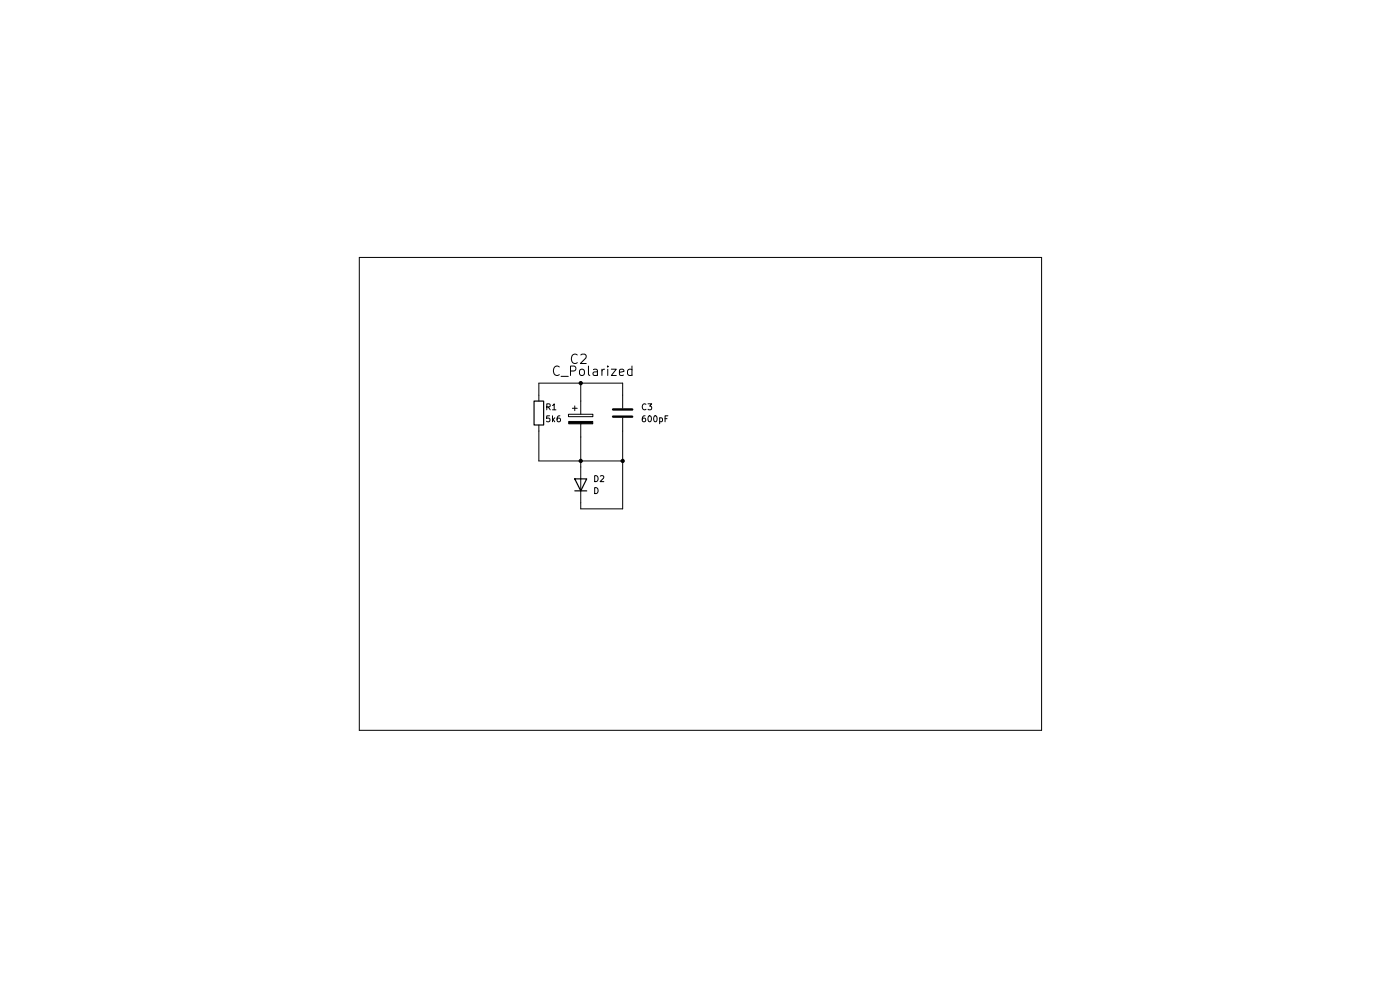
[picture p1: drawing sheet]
(kicad_sch
 (version 20260306)
 (generator "eeschema")
 (generator_version "10.0")
 (paper "A4")
 (title_block
  (company "Nautilus Művek"))
 (lib_symbols
  (symbol "000_Device:C_Polarized"
   (pin_numbers (hide yes))
   (pin_names
    (offset 0.254)) (exclude_from_sim no) (in_bom yes) (on_board yes)
   (in_pos_files yes)
   (duplicate_pin_numbers_are_jumpers no)
   (property "Reference" "C" (at 3.81 2.7941 0) (show_name no) (do_not_autoplace no) (effects (font (size 2 2)) (justify left)))
   (property "Value" "C_Polarized" (at 3.81 -1.0159 0) (show_name no) (do_not_autoplace no) (effects (font (size 2 2)) (justify left)))
   (property "Footprint" "Package_SO:SOIC-8_3.9x4.9mm_P1.27mm" (at 0.9652 -3.81 0) (show_name no) (do_not_autoplace no) (hide yes) (effects (font (size 1.27 1.27))))
   (property "Datasheet" "" (at 0 0 0) (show_name no) (do_not_autoplace no) (hide yes) (effects (font (size 1.27 1.27))))
   (property "Description" "Polarized capacitor" (at 0.762 -5.588 0) (show_name no) (do_not_autoplace no) (hide yes) (effects (font (size 2 2))))
   (symbol "C_Polarized_0_1"
    (rectangle (start -2.608 1.016) (end 2.5704 0.508) (stroke (width 0) (type default)) (fill (type none)))
    (rectangle (start -2.5495 -0.508) (end 2.547 -1.016) (stroke (width 0) (type default)) (fill (type outline)))
    (polyline (pts (xy -1.778 2.286) (xy -0.762 2.286)) (stroke (width 0) (type default)) (fill (type none)))
    (polyline (pts (xy -1.27 2.794) (xy -1.27 1.778)) (stroke (width 0) (type default)) (fill (type none))))
   (symbol "C_Polarized_1_1"
    (pin passive line (at 0 3.81 270) (length 2.794) (name "" (effects (font (size 1.27 1.27)))) (number "1" (effects (font (size 1.27 1.27)))))
    (pin passive line (at 0 -3.81 90) (length 2.794) (name "" (effects (font (size 1.27 1.27)))) (number "2" (effects (font (size 1.27 1.27))))))
   (embedded_fonts no))
  (symbol "000_Small_Device:R"
   (pin_numbers (hide yes))
   (pin_names
    (offset 0)) (exclude_from_sim no) (in_bom yes) (on_board yes)
   (in_pos_files yes)
   (duplicate_pin_numbers_are_jumpers no)
   (property "Reference" "R" (at 2.54 1.2701 0) (show_name no) (do_not_autoplace no) (effects (font (size 1.27 1.27)) (justify left)))
   (property "Value" "R" (at 2.54 -1.2699 0) (show_name no) (do_not_autoplace no) (effects (font (size 1.27 1.27)) (justify left)))
   (property "Footprint" "Package_DIP:DIP-8_W7.62mm" (at -1.778 0 90) (show_name no) (do_not_autoplace no) (hide yes) (effects (font (size 1.27 1.27))))
   (property "Datasheet" "" (at 0 0 0) (show_name no) (do_not_autoplace no) (hide yes) (effects (font (size 1.27 1.27))))
   (property "Description" "Resistor" (at 0 0 0) (show_name no) (do_not_autoplace no) (hide yes) (effects (font (size 1.27 1.27))))
   (symbol "R_0_1"
    (rectangle (start -1.016 2.54) (end 1.016 -2.54) (stroke (width 0.254) (type default)) (fill (type none))))
   (symbol "R_1_1"
    (pin passive line (at 0 3.81 270) (length 1.27) (name "" (effects (font (size 1.27 1.27)))) (number "1" (effects (font (size 1.27 1.27)))))
    (pin passive line (at 0 -3.81 90) (length 1.27) (name "" (effects (font (size 1.27 1.27)))) (number "2" (effects (font (size 1.27 1.27))))))
   (embedded_fonts no))
  (symbol "Device:C"
   (pin_numbers (hide yes))
   (pin_names
    (offset 0.254)) (exclude_from_sim no) (in_bom yes) (on_board yes)
   (in_pos_files yes)
   (duplicate_pin_numbers_are_jumpers no)
   (property "Reference" "C" (at 0.635 2.54 0) (show_name no) (do_not_autoplace no) (effects (font (size 1.27 1.27)) (justify left)))
   (property "Value" "C" (at 0.635 -2.54 0) (show_name no) (do_not_autoplace no) (effects (font (size 1.27 1.27)) (justify left)))
   (property "Footprint" "" (at 0.9652 -3.81 0) (show_name no) (do_not_autoplace no) (hide yes) (effects (font (size 1.27 1.27))))
   (property "Datasheet" "" (at 0 0 0) (show_name no) (do_not_autoplace no) (hide yes) (effects (font (size 1.27 1.27))))
   (property "Description" "Unpolarized capacitor" (at 0 0 0) (show_name no) (do_not_autoplace no) (hide yes) (effects (font (size 1.27 1.27))))
   (symbol "C_0_1"
    (polyline (pts (xy -2.032 0.762) (xy 2.032 0.762)) (stroke (width 0.508) (type default)) (fill (type none)))
    (polyline (pts (xy -2.032 -0.762) (xy 2.032 -0.762)) (stroke (width 0.508) (type default)) (fill (type none))))
   (symbol "C_1_1"
    (pin passive line (at 0 3.81 270) (length 2.794) (name "" (effects (font (size 1.27 1.27)))) (number "1" (effects (font (size 1.27 1.27)))))
    (pin passive line (at 0 -3.81 90) (length 2.794) (name "" (effects (font (size 1.27 1.27)))) (number "2" (effects (font (size 1.27 1.27))))))
   (embedded_fonts no))
  (symbol "Device:D"
   (pin_numbers (hide yes))
   (pin_names
    (offset 1.016) (hide yes)) (exclude_from_sim no) (in_bom yes) (on_board yes)
   (in_pos_files yes)
   (duplicate_pin_numbers_are_jumpers no)
   (property "Reference" "D" (at 0 2.54 0) (show_name no) (do_not_autoplace no) (effects (font (size 1.27 1.27))))
   (property "Value" "D" (at 0 -2.54 0) (show_name no) (do_not_autoplace no) (effects (font (size 1.27 1.27))))
   (property "Footprint" "" (at 0 0 0) (show_name no) (do_not_autoplace no) (hide yes) (effects (font (size 1.27 1.27))))
   (property "Datasheet" "" (at 0 0 0) (show_name no) (do_not_autoplace no) (hide yes) (effects (font (size 1.27 1.27))))
   (property "Description" "Diode" (at 0 0 0) (show_name no) (do_not_autoplace no) (hide yes) (effects (font (size 1.27 1.27))))
   (property "Sim.Device" "D" (at 0 0 0) (show_name no) (do_not_autoplace no) (hide yes) (effects (font (size 1.27 1.27))))
   (property "Sim.Pins" "1=K 2=A" (at 0 0 0) (show_name no) (do_not_autoplace no) (hide yes) (effects (font (size 1.27 1.27))))
   (symbol "D_0_1"
    (polyline (pts (xy -1.27 1.27) (xy -1.27 -1.27)) (stroke (width 0.254) (type default)) (fill (type none)))
    (polyline (pts (xy 1.27 1.27) (xy 1.27 -1.27) (xy -1.27 0) (xy 1.27 1.27)) (stroke (width 0.254) (type default)) (fill (type none)))
    (polyline (pts (xy 1.27 0) (xy -1.27 0)) (stroke (width 0) (type default)) (fill (type none))))
   (symbol "D_1_1"
    (pin passive line (at -3.81 0 0) (length 2.54) (name "K" (effects (font (size 1.27 1.27)))) (number "1" (effects (font (size 1.27 1.27)))))
    (pin passive line (at 3.81 0 180) (length 2.54) (name "A" (effects (font (size 1.27 1.27)))) (number "2" (effects (font (size 1.27 1.27))))))
   (embedded_fonts no)))
 (junction
  (at 123.19 81.28)
  (diameter 0)
  (color 0 0 0 0))
 (junction
  (at 132.08 97.79)
  (diameter 0)
  (color 0 0 0 0))
 (junction
  (at 123.19 97.79)
  (diameter 0)
  (color 0 0 0 0))
 (polyline
  (pts (xy -218.44 1.27) (xy -19.05 1.27))
  (stroke (width 0) (type default)))
 (wire
  (pts (xy 123.19 107.95) (xy 132.08 107.95))
  (stroke (width 0) (type default)))
 (wire
  (pts (xy 132.08 91.44) (xy 132.08 97.79))
  (stroke (width 0) (type default)))
 (wire
  (pts (xy 123.19 106.68) (xy 123.19 107.95))
  (stroke (width 0) (type default)))
 (wire
  (pts (xy 114.3 83.82) (xy 114.3 81.28))
  (stroke (width 0) (type default)))
 (polyline
  (pts (xy -218.44 137.16) (xy -19.05 137.16))
  (stroke (width 0) (type default)))
 (wire
  (pts (xy 114.3 91.44) (xy 114.3 97.79))
  (stroke (width 0) (type default)))
 (wire
  (pts (xy 123.19 99.06) (xy 123.19 97.79))
  (stroke (width 0) (type default)))
 (polyline
  (pts (xy -33.02 254) (xy -177.8 254))
  (stroke (width 0) (type default)))
 (wire
  (pts (xy 114.3 81.28) (xy 123.19 81.28))
  (stroke (width 0) (type default)))
 (wire
  (pts (xy 132.08 81.28) (xy 132.08 83.82))
  (stroke (width 0) (type default)))
 (wire
  (pts (xy 123.19 92.71) (xy 123.19 97.79))
  (stroke (width 0) (type default)))
 (wire
  (pts (xy 114.3 97.79) (xy 123.19 97.79))
  (stroke (width 0) (type default)))
 (polyline
  (pts (xy -33.02 153.67) (xy -33.02 254))
  (stroke (width 0) (type default)))
 (wire
  (pts (xy 132.08 97.79) (xy 123.19 97.79))
  (stroke (width 0) (type default)))
 (polyline
  (pts (xy -177.8 153.67) (xy -177.8 254))
  (stroke (width 0) (type default)))
 (wire
  (pts (xy 132.08 97.79) (xy 132.08 107.95))
  (stroke (width 0) (type default)))
 (polyline
  (pts (xy -19.05 1.27) (xy -19.05 137.16))
  (stroke (width 0) (type default)))
 (polyline
  (pts (xy -177.8 153.67) (xy -33.02 153.67))
  (stroke (width 0) (type default)))
 (wire
  (pts (xy 123.19 81.28) (xy 132.08 81.28))
  (stroke (width 0) (type default)))
 (polyline
  (pts (xy -218.44 1.27) (xy -218.44 137.16))
  (stroke (width 0) (type default)))
 (wire
  (pts (xy 123.19 85.09) (xy 123.19 81.28))
  (stroke (width 0) (type default)))
 (symbol
  (lib_id "000_Small_Device:R")
  (at 114.3 87.63 0)
  (unit 1)
  (body_style 1)
  (exclude_from_sim no)
  (in_bom yes)
  (on_board yes)
  (in_pos_files yes)
  (dnp no)
  (property "Reference" "R1" (at 115.57 86.36 0) (show_name no) (do_not_autoplace no) (effects (font (size 1.27 1.27)) (justify left)))
  (property "Value" "5k6" (at 115.57 88.9 0) (show_name no) (do_not_autoplace no) (effects (font (size 1.27 1.27)) (justify left)))
  (property "Footprint" "Package_DIP:DIP-8_W7.62mm" (at 112.522 87.63 90) (hide yes) (show_name no) (do_not_autoplace no) (effects (font (size 1.27 1.27))))
  (property "Datasheet" "" (at 114.3 87.63 0) (hide yes) (show_name no) (do_not_autoplace no) (effects (font (size 1.27 1.27))))
  (property "Description" "Resistor" (at 114.3 87.63 0) (hide yes) (show_name no) (do_not_autoplace no) (effects (font (size 1.27 1.27))))
  (pin "1")
  (pin "2"))
 (symbol
  (lib_id "Device:C")
  (at 132.08 87.63 0)
  (unit 1)
  (body_style 1)
  (exclude_from_sim no)
  (in_bom yes)
  (on_board yes)
  (in_pos_files yes)
  (dnp no)
  (fields_autoplaced yes)
  (property "Reference" "C3" (at 135.89 86.3599 0) (show_name no) (do_not_autoplace no) (effects (font (size 1.27 1.27)) (justify left)))
  (property "Value" "600pF" (at 135.89 88.8999 0) (show_name no) (do_not_autoplace no) (effects (font (size 1.27 1.27)) (justify left)))
  (property "Footprint" "Package_SO:SOIC-8_3.9x4.9mm_P1.27mm" (at 133.0452 91.44 0) (hide yes) (show_name no) (do_not_autoplace no) (effects (font (size 1.27 1.27))))
  (property "Datasheet" "" (at 132.08 87.63 0) (hide yes) (show_name no) (do_not_autoplace no) (effects (font (size 1.27 1.27))))
  (property "Description" "Unpolarized capacitor" (at 132.08 87.63 0) (hide yes) (show_name no) (do_not_autoplace no) (effects (font (size 1.27 1.27))))
  (pin "1")
  (pin "2"))
 (symbol
  (lib_id "Device:D")
  (at 123.19 102.87 90)
  (unit 1)
  (body_style 1)
  (exclude_from_sim no)
  (in_bom yes)
  (on_board yes)
  (in_pos_files yes)
  (dnp no)
  (fields_autoplaced yes)
  (property "Reference" "D2" (at 125.73 101.5999 90) (show_name no) (do_not_autoplace no) (effects (font (size 1.27 1.27)) (justify right)))
  (property "Value" "D" (at 125.73 104.1399 90) (show_name no) (do_not_autoplace no) (effects (font (size 1.27 1.27)) (justify right)))
  (property "Footprint" "" (at 123.19 102.87 0) (hide yes) (show_name no) (do_not_autoplace no) (effects (font (size 1.27 1.27))))
  (property "Datasheet" "" (at 123.19 102.87 0) (hide yes) (show_name no) (do_not_autoplace no) (effects (font (size 1.27 1.27))))
  (property "Description" "Diode" (at 123.19 102.87 0) (hide yes) (show_name no) (do_not_autoplace no) (effects (font (size 1.27 1.27))))
  (property "Sim.Device" "D" (at 123.19 102.87 0) (hide yes) (show_name no) (do_not_autoplace no) (effects (font (size 1.27 1.27))))
  (property "Sim.Pins" "1=K 2=A" (at 123.19 102.87 0) (hide yes) (show_name no) (do_not_autoplace no) (effects (font (size 1.27 1.27))))
  (pin "1")
  (pin "2"))
 (symbol
  (lib_id "000_Device:C_Polarized")
  (at 123.19 88.9 0)
  (unit 1)
  (body_style 1)
  (exclude_from_sim no)
  (in_bom yes)
  (on_board yes)
  (in_pos_files yes)
  (dnp no)
  (property "Reference" "C2" (at 120.65 76.2 0) (show_name no) (do_not_autoplace no) (effects (font (size 2 2)) (justify left)))
  (property "Value" "C_Polarized" (at 116.84 78.74 0) (show_name no) (do_not_autoplace no) (effects (font (size 2 2)) (justify left)))
  (property "Footprint" "Package_SO:SOIC-8_3.9x4.9mm_P1.27mm" (at 124.1552 92.71 0) (hide yes) (show_name no) (do_not_autoplace no) (effects (font (size 1.27 1.27))))
  (property "Datasheet" "" (at 123.19 88.9 0) (hide yes) (show_name no) (do_not_autoplace no) (effects (font (size 1.27 1.27))))
  (property "Description" "Polarized capacitor" (at 123.952 94.488 0) (hide yes) (show_name no) (do_not_autoplace no) (effects (font (size 2 2))))
  (pin "1")
  (pin "2"))
 (group ""
  (members "0ab9a1c8-f95a-4cfc-b445-2795bd4995e3" "431091e7-713c-44e4-961e-1cdc40a084d2"
   "ce38430c-50ed-449f-a453-9b07be16b363" "f1f6389e-d79e-4fe6-8f91-cb24a8b58c1a"))
 (group ""
  (members "55c361f4-b55f-42ed-8111-c571cd91115f" "8697ad5a-6730-495a-8361-72e9a80396fa"
   "c4648756-65a1-4a4d-83f7-f8d10f5a4ba7" "cf045fed-043a-4854-a79e-dfd025b7e387"))
 (sheet_instances
  (path ""
   (page "1")))
 (embedded_fonts no))
